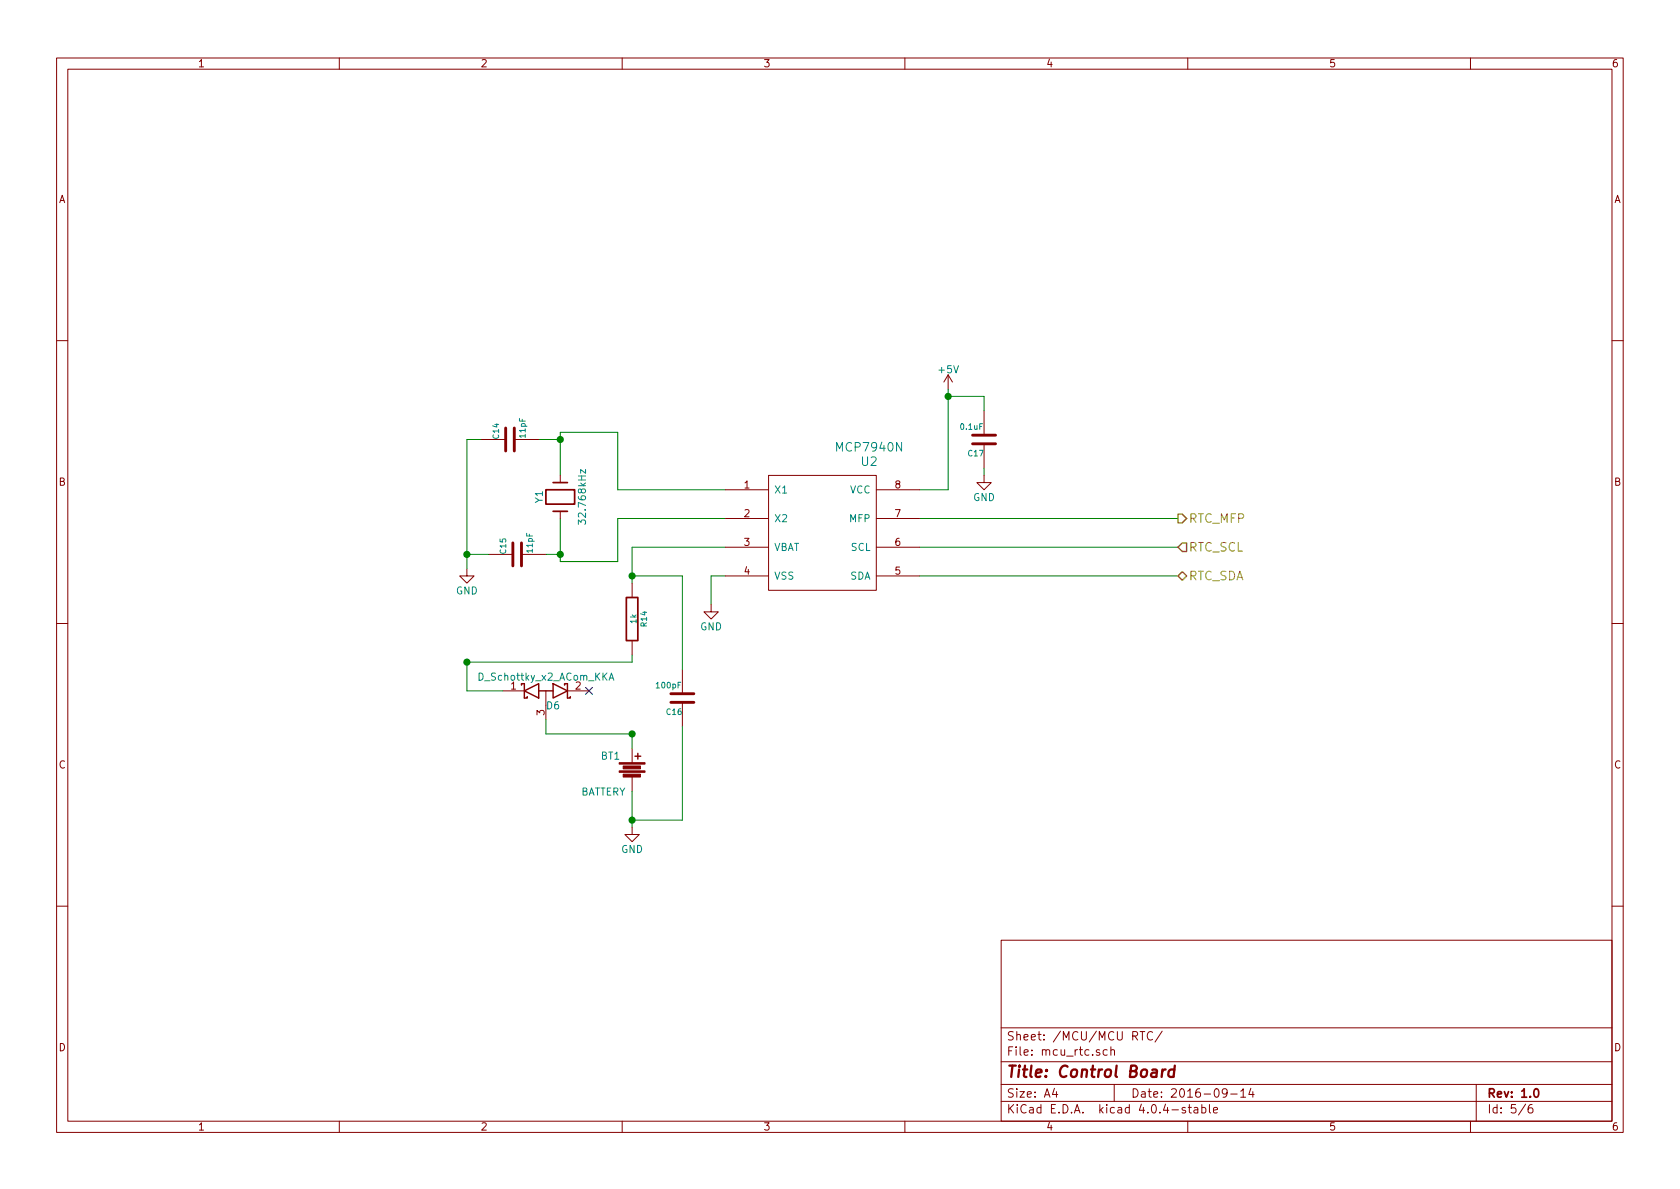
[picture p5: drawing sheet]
EESchema Schematic File Version 2
LIBS:control_board-rescue
LIBS:power
LIBS:device
LIBS:transistors
LIBS:conn
LIBS:linear
LIBS:regul
LIBS:74xx
LIBS:cmos4000
LIBS:adc-dac
LIBS:memory
LIBS:xilinx
LIBS:microcontrollers
LIBS:dsp
LIBS:microchip
LIBS:analog_switches
LIBS:motorola
LIBS:texas
LIBS:intel
LIBS:audio
LIBS:interface
LIBS:digital-audio
LIBS:philips
LIBS:display
LIBS:cypress
LIBS:siliconi
LIBS:opto
LIBS:atmel
LIBS:contrib
LIBS:valves
LIBS:nixie_lib
LIBS:nixie_clock-rescue
LIBS:control_board-cache
EELAYER 25 0
EELAYER END
$Descr A4 11693 8268
encoding utf-8
Sheet 5 6
Title "Control Board"
Date "2016-09-14"
Rev "1.0"
Comp ""
Comment1 ""
Comment2 ""
Comment3 ""
Comment4 ""
$EndDescr
$Comp
L C-RESCUE-nixie_clock C15
U 1 1
P 3600 3850
F 0 "C15" H 3600 3950 40  0000 L CNN
F 1 "11pF" H 3606 3765 40  0000 L CNN
F 2 "Capacitors_SMD:C_0603_HandSoldering" H 3638 3700 30  0001 C CNN
F 3 "~" H 3600 3850 60  0000 C CNN
	1    3600 3850
	0    -1   -1   0   
$EndComp
$Comp
L Battery BT1
U 1 1
P 4400 5350
F 0 "BT1" H 4250 5450 50  0000 C CNN
F 1 "BATTERY" H 4200 5200 50  0000 C CNN
F 2 "Nixie:smtu2032-c" H 4400 5350 60  0001 C CNN
F 3 "~" H 4400 5350 60  0000 C CNN
	1    4400 5350
	1    0    0    -1  
$EndComp
$Comp
L C-RESCUE-nixie_clock C16
U 1 1
P 4750 4850
F 0 "C16" H 4750 4950 40  0000 L CNN
F 1 "100pF" H 4756 4765 40  0000 L CNN
F 2 "Capacitors_SMD:C_0805_HandSoldering" H 4788 4700 30  0001 C CNN
F 3 "~" H 4750 4850 60  0000 C CNN
	1    4750 4850
	-1   0    0    1   
$EndComp
$Comp
L R-RESCUE-nixie_clock R14
U 1 1
P 4400 4300
F 0 "R14" V 4480 4300 40  0000 C CNN
F 1 "1k" V 4407 4301 40  0000 C CNN
F 2 "Resistors_SMD:R_0805_HandSoldering" V 4330 4300 30  0001 C CNN
F 3 "~" H 4400 4300 30  0000 C CNN
	1    4400 4300
	1    0    0    -1  
$EndComp
$Comp
L C-RESCUE-nixie_clock C17
U 1 1
P 6850 3050
F 0 "C17" H 6850 3150 40  0000 L CNN
F 1 "0.1uF" H 6856 2965 40  0000 L CNN
F 2 "Capacitors_SMD:C_0805_HandSoldering" H 6888 2900 30  0001 C CNN
F 3 "~" H 6850 3050 60  0000 C CNN
	1    6850 3050
	-1   0    0    1   
$EndComp
Wire Wire Line
	3900 3000 3900 3300
Wire Wire Line
	3900 3000 4300 3000
Wire Wire Line
	4300 3000 4300 3400
Wire Wire Line
	4300 3400 5050 3400
Wire Wire Line
	3900 3600 3900 3900
Wire Wire Line
	3900 3900 4300 3900
Wire Wire Line
	4300 3600 5050 3600
Wire Wire Line
	4300 3900 4300 3600
Wire Wire Line
	3900 3850 3800 3850
Connection ~ 3900 3850
Wire Wire Line
	3900 3050 3750 3050
Connection ~ 3900 3050
Wire Wire Line
	3350 3050 3250 3050
Wire Wire Line
	3250 3050 3250 3950
Wire Wire Line
	3250 3850 3400 3850
Connection ~ 3250 3850
Wire Wire Line
	5050 3800 4400 3800
Wire Wire Line
	4400 5500 4400 5750
Wire Wire Line
	4400 3800 4400 4050
Wire Wire Line
	4400 5100 4400 5200
Wire Wire Line
	4400 4000 4750 4000
Connection ~ 4400 4000
Wire Wire Line
	4400 5700 4750 5700
Connection ~ 4400 5700
Wire Wire Line
	4750 4000 4750 4650
Wire Wire Line
	4750 5700 4750 5050
Wire Wire Line
	4950 4000 5050 4000
Wire Wire Line
	6600 3400 6400 3400
Wire Wire Line
	6600 2700 6600 3400
Wire Wire Line
	6850 2850 6850 2750
Wire Wire Line
	6850 2750 6600 2750
Connection ~ 6600 2750
Wire Wire Line
	6850 3250 6850 3300
Wire Wire Line
	6400 4000 8200 4000
Wire Wire Line
	6400 3800 8200 3800
Wire Wire Line
	6400 3600 8200 3600
$Comp
L C-RESCUE-nixie_clock C14
U 1 1
P 3550 3050
F 0 "C14" H 3550 3150 40  0000 L CNN
F 1 "11pF" H 3556 2965 40  0000 L CNN
F 2 "Capacitors_SMD:C_0603_HandSoldering" H 3588 2900 30  0001 C CNN
F 3 "~" H 3550 3050 60  0000 C CNN
	1    3550 3050
	0    -1   -1   0   
$EndComp
Text HLabel 8200 3800 2    60   Input ~ 0
RTC_SCL
Text HLabel 8200 4000 2    60   BiDi ~ 0
RTC_SDA
Text HLabel 8200 3600 2    60   Output ~ 0
RTC_MFP
$Comp
L Crystal Y1
U 1 1
P 3900 3450
F 0 "Y1" H 3900 3600 50  0000 C CNN
F 1 "32.768kHz" H 3900 3300 50  0000 C CNN
F 2 "Nixie:ABS25" H 3900 3450 50  0001 C CNN
F 3 "" H 3900 3450 50  0000 C CNN
	1    3900 3450
	0    -1   -1   0   
$EndComp
Wire Wire Line
	4950 4200 4950 4000
$Comp
L GND #PWR046
U 1 1
P 3250 3950
F 0 "#PWR046" H 3250 3700 50  0001 C CNN
F 1 "GND" H 3250 3800 50  0000 C CNN
F 2 "" H 3250 3950 50  0000 C CNN
F 3 "" H 3250 3950 50  0000 C CNN
	1    3250 3950
	1    0    0    -1  
$EndComp
$Comp
L GND #PWR047
U 1 1
P 4400 5750
F 0 "#PWR047" H 4400 5500 50  0001 C CNN
F 1 "GND" H 4400 5600 50  0000 C CNN
F 2 "" H 4400 5750 50  0000 C CNN
F 3 "" H 4400 5750 50  0000 C CNN
	1    4400 5750
	1    0    0    -1  
$EndComp
$Comp
L GND #PWR048
U 1 1
P 4950 4200
F 0 "#PWR048" H 4950 3950 50  0001 C CNN
F 1 "GND" H 4950 4050 50  0000 C CNN
F 2 "" H 4950 4200 50  0000 C CNN
F 3 "" H 4950 4200 50  0000 C CNN
	1    4950 4200
	1    0    0    -1  
$EndComp
$Comp
L GND #PWR049
U 1 1
P 6850 3300
F 0 "#PWR049" H 6850 3050 50  0001 C CNN
F 1 "GND" H 6850 3150 50  0000 C CNN
F 2 "" H 6850 3300 50  0000 C CNN
F 3 "" H 6850 3300 50  0000 C CNN
	1    6850 3300
	1    0    0    -1  
$EndComp
$Comp
L MCP7940N U2
U 1 1
P 5750 3500
F 0 "U2" H 6050 3800 60  0000 C CNN
F 1 "MCP7940N" H 6050 3900 60  0000 C CNN
F 2 "Housings_SOIC:SOIC-8_3.9x4.9mm_Pitch1.27mm" H 5750 3500 60  0001 C CNN
F 3 "" H 5750 3500 60  0000 C CNN
	1    5750 3500
	1    0    0    -1  
$EndComp
NoConn ~ 4100 4800
$Comp
L D_Schottky_x2_ACom_KKA D6
U 1 1
P 3800 4800
F 0 "D6" H 3850 4700 50  0000 C CNN
F 1 "D_Schottky_x2_ACom_KKA" H 3800 4900 50  0000 C CNN
F 2 "TO_SOT_Packages_SMD:SOT-323" H 3800 4800 50  0001 C CNN
F 3 "" H 3800 4800 50  0000 C CNN
	1    3800 4800
	1    0    0    -1  
$EndComp
Wire Wire Line
	3800 5000 3800 5100
Wire Wire Line
	3800 5100 4400 5100
Connection ~ 4400 5100
Wire Wire Line
	3500 4800 3250 4800
Wire Wire Line
	3250 4800 3250 4600
Wire Wire Line
	4400 4550 4400 4600
Wire Wire Line
	4400 4600 3250 4600
Connection ~ 3250 4600
$Comp
L +5V #PWR050
U 1 1
P 6600 2700
F 0 "#PWR050" H 6600 2550 50  0001 C CNN
F 1 "+5V" H 6600 2840 50  0000 C CNN
F 2 "" H 6600 2700 50  0000 C CNN
F 3 "" H 6600 2700 50  0000 C CNN
	1    6600 2700
	1    0    0    -1  
$EndComp
$EndSCHEMATC
